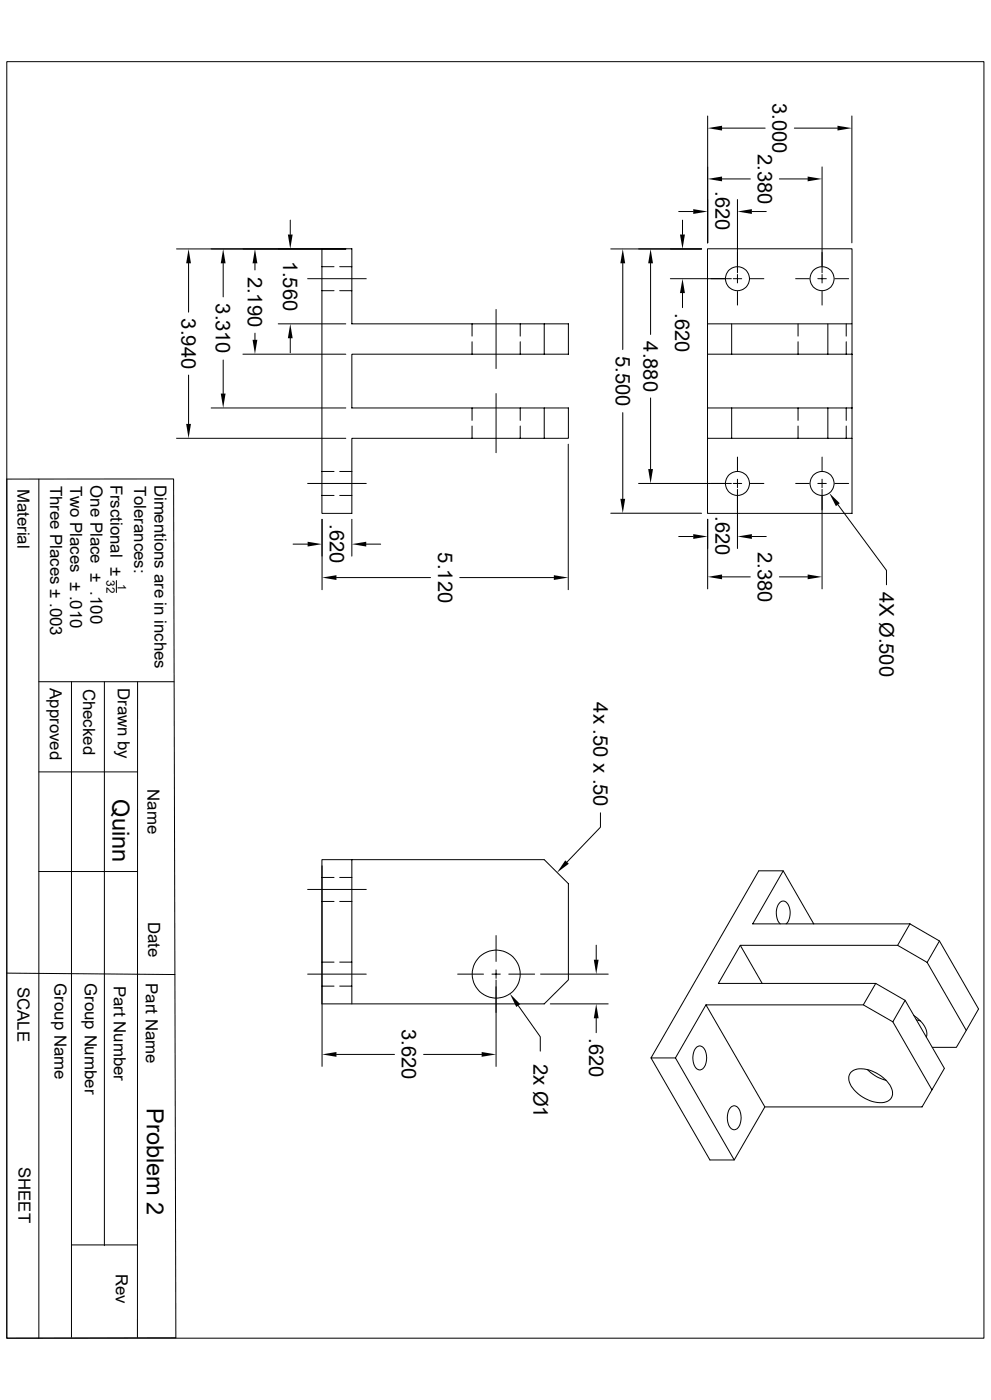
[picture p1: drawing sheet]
<svg xmlns="http://www.w3.org/2000/svg" width="297mm" height="420mm" viewBox="0 0 297 420" stroke-linecap="round" stroke-linejoin="round" font-family="sans-serif">
<g fill="none" stroke="#000" stroke-width=".3">
<path d="M2 18.5h292.9v382.9h-292.9zM212.1 34.8v38.1M216.4 38.4h12.9M238.1 38.4h12.9M255.3 34.8v38.1M216.4 53.7h8.5M221 59.9v21.9M233.6 53.7h8.5M246.4 50.1v31.7M52.9 74.7h50.7M56.5 79v14.6M66.9 79v10.1"/>
<path d="M76.4 79v2M87 66v4.4M183 74.7h27.3M186.6 79v25.9M195 79v21.3M203.4 63.5h4.4M204.6 66v4.4M212 74.6h43.4v22.6h-43.4zM225.3 63.5h4.4M76.4 99.9v2M83.4 97.2h20.2M92.2 83.6h17.6"/>
<path d="M96.5 87.2h3.6M96.5 80h3.6M101.8 87.2h3.7M101.8 80h3.7M141.5 97.2v3.6M148.7 92.8v17.8M155.9 97.2v3.6M163.1 97.2v9.1M200.9 83.6h18.3M204.6 87.9v4.4M212 97.2v9.1M219.3 97.2v9.1"/>
<path d="M219.8 83.6h2.5M221 82.3v2.6M221 87.4v4.1M224.8 83.6h4.1M238.5 83.6h4.1M239.2 97.2v3.6M245.1 83.6h2.6M246.4 82.3v2.6M246.4 87.4v4.1M248.1 97.2v9.1M250.2 83.6h4.1M253.6 97.2v3.6"/>
<path d="M255.4 97.2v25.2M56.5 112.5v14.7M66.9 108v10.1M72.8 106.3h30.8M87 101.5v4.3M141.5 102.5v3.8M148.7 118.1v17.7M155.9 102.5v3.8M195 119.4v21.3M212 106.3v16.1h43.4M212 106.3h7.3M219.3 106.3h36.1"/>
<path d="M239.2 102.5v3.8M253.6 102.5v3.8M52.9 131.5h50.7M63.3 122.4h40.3M141.5 122.4v3.7M141.5 127.8v3.7M155.9 122.4v3.7M155.9 127.8v3.7M163.1 122.4v9.1h7.2v-9.1h-64.8v-16.1h64.8v-9.1h-64.8v-22.6h-9v79.4h9v-22.5h57.6M170.3 133.3v43.6M186.6 123.8v25.8M212 122.4v9.1h7.3v-9.1"/>
<path d="M219.3 131.5h28.8M221 137.1v4.1M239.2 122.4v3.7M239.2 127.8v3.7M246.4 137.1v4.1M248.1 122.4v9.1h7.3M253.6 122.4v3.7M253.6 127.8v3.7M255.4 122.4v31.6h-43.4v-22.5M2 143.7h50l.7 257.6-50.7 .1zM11.6 143.7v257.8M92.2 145h17.6"/>
<path d="M96.5 148.6h3.6M96.5 141.4h3.6M96.5 155.8v21.1M101.8 148.6h3.7M101.8 141.4h3.7M105.5 155.8v11M183 154h27.3M191.4 145h27.8M212.1 155.8v20.9M219.8 145h2.5M221 146.8v17.7M221 143.8v2.5"/>
<path d="M224.8 145h4.1M238.5 145h4.1M245.1 145h2.6M246.4 146.8v29.9M246.4 143.8v2.5M250.2 145h4.1M251.1 151.4l14.6 19.7v4.3M34.9 174.2v3.6M87.8 163.2h4.4M100.8 173.3h28.2M109.8 163.2h4.3M137.8 173.3h28.2"/>
<path d="M203.4 161h4.4M216.4 173.1h8.5M225.3 161h4.4M233.6 173.1h8.5M11.6 204.5h40.6M21.4 204.5v196.7M31.3 204.5v169.2M41.2 204.5v196.7M11.6 231.6h29.6M96.5 259.7v60.2M105.5 257.9h-9v43.3h66.6l7.2-7.2v-28.9l-7.2-7.2h-57.6v43.3M180 243.8v4.4l-10.1 10.4"/>
<path d="M11.6 261.5h29.6M92.2 266.8h17.6M96.5 270.4h3.6M96.5 263.2h3.6M101.8 270.4h3.7M101.8 263.2h3.7M233.8 277.2a4.9 4.9 0 0 1 .3-6.7 1.86 1.86 0 0 1 2.5 1.8 5.2 5.2 0 0 1-1 4.9M234.7 261.2h-7.3l-32.3 56.2h7.3M243.9 277.2l-9.2-16-9.1 16h47.1M272.7 277.2l-3.7 6.4M272.7 277.2l8.9 5.1 11.7 20.4-3.7 6.4M2 291.9l50.4 .5"/>
<path d="M92.2 292.2h17.6M96.5 295.8h3.6M96.5 288.6h3.6M101.8 295.8h3.7M101.8 288.6h3.7M137.2 292.2h7.7M147.4 292.2h2.5M148.7 280.7v7.7M148.7 291v2.5M148.7 294v25.9M152.5 292.2h7.7M162 292.2h20.3"/>
<path d="M178.7 283.5v4.4M221.9 283.6l-6.6 11.4h47.2M262.5 295l8.8 5.1 11.7 20.4-6.6 11.6h-47.2l-9.2 15.9h-7.2l-17.7-30.6M262.5 295l-3.8 6.5 8.9 5 3.7-6.4M277.9 288.7l-8.9-5.1h-47.1l6.5 11.4M277.9 288.7l11.7 20.4-3 5.1h-7.2M281.6 282.3l-3.7 6.4M100.8 316.3h17.4M127 316.3h17.4M155.3 301.7l6.6 9.3v4.3M164.9 301.2h17.4M178.7 305.5v4.3"/>
<path d="M208.6 314.4a1.57 1.57 0 0 1 1.6-.6 1.57 1.57 0 0 1 1.2 1.4 4.8 4.8 0 0 1-1.2 5.6 1.87 1.87 0 0 1-2.3-1.7 5.5 5.5 0 0 1 .7-4.7zM211.6 301.5l-9.2 15.9 17.6 30.6M258.7 301.5h-47.1l17.6 30.6M267.6 306.5l11.7 20.4M273.9 304.6a7.1 7.1 0 0 1 3.8 6.1l-.1 .4M274.6 305.9l1.3 .4M218.9 332.3a1.57 1.57 0 0 1 1.7-.5 1.57 1.57 0 0 1 1.1 1.3 4.8 4.8 0 0 1-1.1 5.7 1.87 1.87 0 0 1-2.4-1.8 5.5 5.5 0 0 1 .7-4.7zM255 321.7a5.7 5.7 0 0 1 6.2-.5 10.1 10.1 0 0 1 6.3 6.1 3 3 0 0 1-3.8 3.5 10.5 10.5 0 0 1-9.3-6.7v-1.1zM259.9 320.8a11.9 11.9 0 0 0 5.7 3.3M21.4 373.5h19.8"/>
<circle cx="221" cy="83.6" r="3.6"/>
<circle cx="246.4" cy="83.6" r="3.6"/>
<circle cx="221" cy="145" r="3.6"/>
<circle cx="246.4" cy="145" r="3.6"/>
<circle cx="148.7" cy="292.2" r="7.2"/>
</g>
<g fill="#000">
<path d="M212.1 38.4l4.3-.7v1.5zM251 37.7l4.3 .7-4.3 .8zM212.1 53.7l4.3-.7v1.4zM242.1 53l4.3 .7-4.3 .7zM56.5 74.7l.7 4.3h-1.4zM66.9 74.7l.7 4.3h-1.4zM76.4 74.7l.7 4.3h-1.4zM86.3 70.4h1.4l-.7 4.3zM186.6 74.7l.8 4.3h-1.5zM195 74.7l.7 4.3h-1.4zM203.8 70.4h1.5l-.7 4.3zM207.8 62.7l4.3 .8-4.3 .7z"/>
<path d="M221 63.5l4.3-.8v1.5zM204.6 83.6l.7 4.3h-1.5zM66.2 118.1h1.4l-.7 4.3zM75.7 101.9h1.4l-.7 4.4zM87 97.2l.7 4.3h-1.4zM55.8 127.2h1.4l-.7 4.3zM185.9 149.6h1.5l-.8 4.4zM194.3 140.7h1.4l-.7 4.3zM248.5 147.9l3.2 3.1-1.2 .8zM92.2 162.5l4.3 .7-4.3 .8zM96.5 173.3l4.3-.7v1.4zM105.5 163.2l4.3-.7v1.5z"/>
<path d="M166 172.6l4.3 .7-4.3 .7zM207.8 160.2l4.3 .8-4.3 .7zM212.1 173.1l4.3-.8v1.5zM221 161l4.3-.8v1.5zM242.1 172.3l4.3 .8-4.3 .7zM169.4 258.1l1.1 1-3.5 2.6zM178 287.9h1.4l-.7 4.3zM96.5 316.3l4.3-.7v1.4zM144.4 315.6l4.3 .7-4.3 .7zM152.8 298.1l3.1 3.1-1.2 .9zM178.7 301.2l.7 4.3h-1.4z"/>
</g>
<g font-size="7.1">
<text x="33.7" y="239.8" transform="rotate(90 33.7 239.8)">Quinn</text>
<text x="44" y="332.4" transform="rotate(90 44 332.4)">Problem 2</text>
</g>
<g font-size="6.1">
<text x="231.6" y="30.9" transform="rotate(90 231.6 30.9)">3.000</text>
<text x="227.1" y="46.1" transform="rotate(90 227.1 46.1)">2.380</text>
<text x="214.4" y="57.4" transform="rotate(90 214.4 57.4)">.620</text>
<text x="74.3" y="83" transform="rotate(90 74.3 83)">2.190</text>
<text x="84.8" y="78.2" transform="rotate(90 84.8 78.2)">1.560</text>
<text x="54.4" y="95.5" transform="rotate(90 54.4 95.5)">3.940</text>
<text x="64.7" y="91" transform="rotate(90 64.7 91)">3.310</text>
<text x="202.4" y="93.9" transform="rotate(90 202.4 93.9)">.620</text>
<text x="184.5" y="106.8" transform="rotate(90 184.5 106.8)">5.500</text>
<text x="192.9" y="102.4" transform="rotate(90 192.9 102.4)">4.880</text>
<text x="214.4" y="154.9" transform="rotate(90 214.4 154.9)">.620</text>
<text x="98.8" y="157.2" transform="rotate(90 98.8 157.2)">.620</text>
<text x="131.3" y="165.7" transform="rotate(90 131.3 165.7)">5.120</text>
<text x="227.1" y="165.6" transform="rotate(90 227.1 165.6)">2.380</text>
<text x="263.6" y="177.5" transform="rotate(90 263.6 177.5)">4X Ø.500</text>
<text x="177.8" y="210.7" transform="rotate(90 177.8 210.7)">4x .50 x .50</text>
<text x="120.5" y="308.7" transform="rotate(90 120.5 308.7)">3.620</text>
<text x="176.5" y="311.4" transform="rotate(90 176.5 311.4)">.620</text>
<text x="159.9" y="319.2" transform="rotate(90 159.9 319.2)">2x Ø1</text>
</g>
<g font-size="5">
<text x="5.3" y="146.6" transform="rotate(90 5.3 146.6)">Material</text>
<text x="15" y="145.7" transform="rotate(90 15 145.7)">Three Places ± .003</text>
<text x="21" y="145.7" transform="rotate(90 21 145.7)">Two Places ± .010</text>
<text x="27.1" y="145.5" transform="rotate(90 27.1 145.5)">One Place ± .100</text>
<text x="33.1" y="145.4" transform="rotate(90 33.1 145.4)">Frsctional ±</text>
<text x="40.3" y="145.7" transform="rotate(90 40.3 145.7)">Tolerances:</text>
<text x="46.3" y="145.4" transform="rotate(90 46.3 145.4)">Dimentions are in inches</text>
<text x="15" y="206.5" transform="rotate(90 15 206.5)">Approved</text>
<text x="24.9" y="206.6" transform="rotate(90 24.9 206.6)">Checked</text>
<text x="35.3" y="206.4" transform="rotate(90 35.3 206.4)">Drawn by</text>
<text x="44.2" y="236.7" transform="rotate(90 44.2 236.7)">Name</text>
<text x="44.4" y="276.6" transform="rotate(90 44.4 276.6)">Date</text>
<text x="5.2" y="296" transform="rotate(90 5.2 296)">SCALE</text>
<text x="16.3" y="295" transform="rotate(90 16.3 295)">Group Name</text>
<text x="25.4" y="294.9" transform="rotate(90 25.4 294.9)">Group Number</text>
<text x="34.1" y="295.7" transform="rotate(90 34.1 295.7)">Part Number</text>
<text x="43.7" y="294.9" transform="rotate(90 43.7 294.9)">Part Name</text>
<text x="5.5" y="350.1" transform="rotate(90 5.5 350.1)">SHEET</text>
<text x="34.7" y="382.1" transform="rotate(90 34.7 382.1)">Rev</text>
</g>
<g font-size="3.5">
<text x="31.9" y="174" transform="rotate(90 31.9 174)">32</text>
<text x="35.3" y="175.1" transform="rotate(90 35.3 175.1)">1</text>
</g>
</svg>
